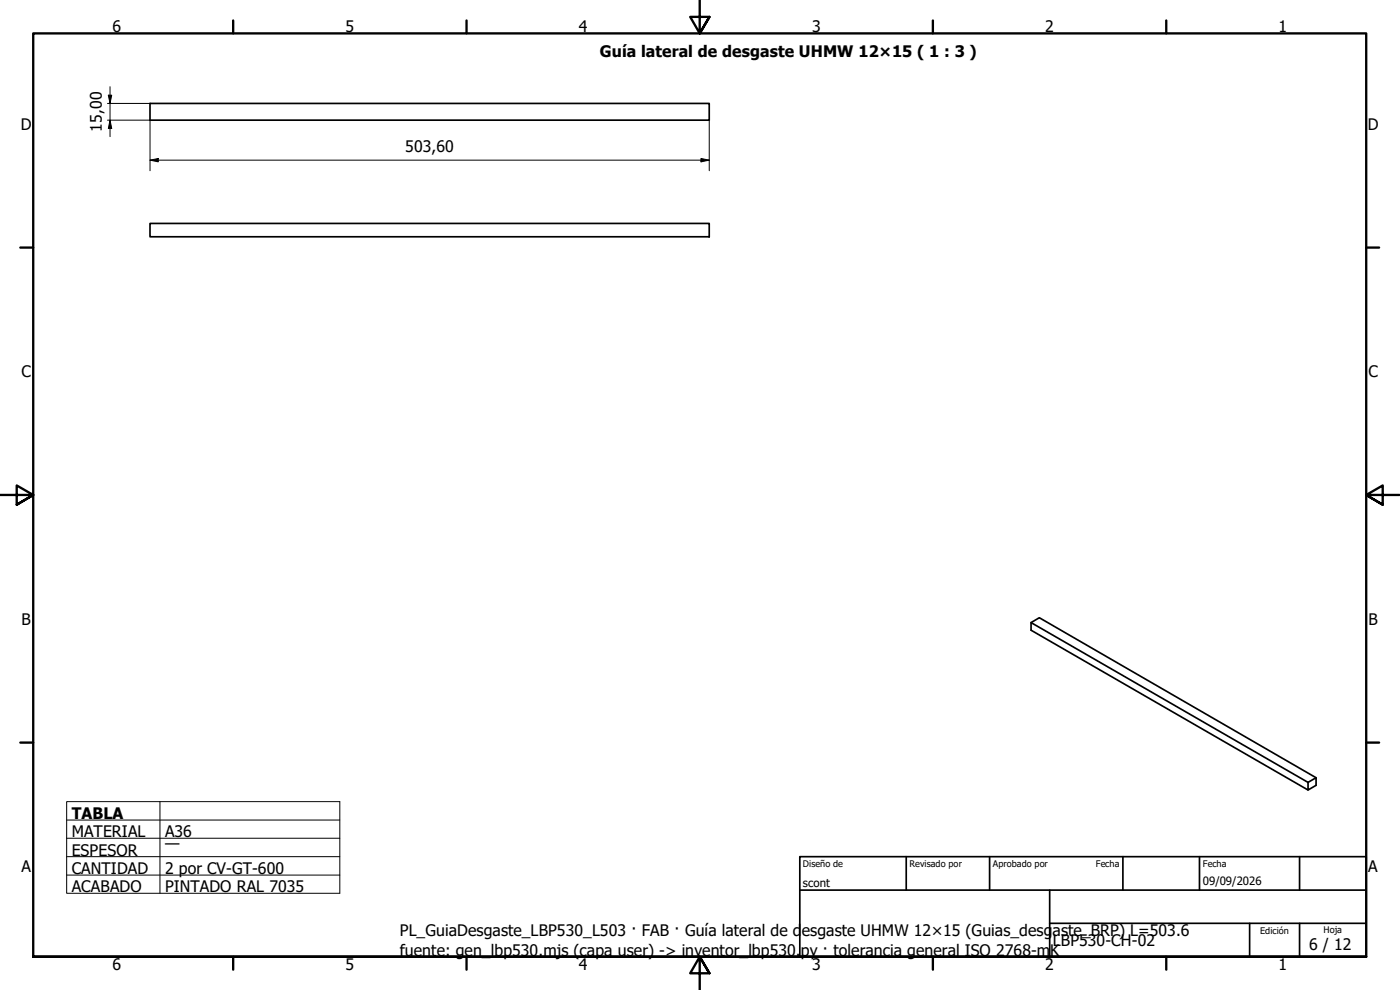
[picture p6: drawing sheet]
<svg xmlns="http://www.w3.org/2000/svg" width="420mm" height="297mm" viewBox="0 0 420 297" stroke-linecap="round" stroke-linejoin="round" font-family="sans-serif">
<!-- layer: Visible (ISO) -->
<path d="M45 31h167.9v5.1h-167.9zM45 67h167.9v4h-167.9zM309.4 186.8l83.2 47.9 2.4-1.4v2.3l-2.4 1.4v-2.3M395 233.3l-83.1-48-2.5 1.5v2.3l83.2 47.9" fill="none" stroke="#000" stroke-width=".51"/>
<!-- layer: Borde (ISO) -->
<g fill="none" stroke="#000" stroke-width=".7">
<path d="M70 6.1v3.9M140 6.1v3.9M210 0v10l-2.9-4.9h5.8l-2.9 4.9 2.9-4.9M280 6.1v3.9M350 6.1v3.9M6.1 74.3h3.9M410 74.3h3.9M0 148.5h10l-5-2.8v5.7l5-2.9-5 2.9M420 148.5h-10l5-2.8v5.7l-5-2.9 5 2.9M6.1 222.8h3.9M410 222.8h3.9M10 287.1v-277.1h400v277.1h-400h400"/>
<path d="M70 287.1v3.8M140 287.1v3.8M212.9 292l-2.9-4.9 2.9 4.9h-5.8l2.9-4.9v9.9M280 287.1v3.8M350 287.1v3.8"/>
</g>
<path d="M240 257h170v30.1h-170zM272 257v10.1M297 257v10.1M337 257v10.1M360 257v10.1M390 257v10.1M240 267.1h170M315 277h95M315 267.1v20M375 277v10.1M390 277v10.1" fill="none" stroke="#000" stroke-width=".51"/>
<path d="M20 240.5h82v27.5h-82zM20 246h82M20 251.5h82M20 257h82M48 240.5v27.5M20 262.6h82" fill="none" stroke="#000" stroke-width=".3"/>
<!-- layer: Cota (ISO) -->
<path d="M32.3 36.1h12.7v15.1M32.3 31h12.7M32.5 28.6h1l-.5 2.4zM33 36.1l.5 2.4h-1zM33 26v15M212.9 36.1v15.1M45 48.1l2.5-.6v1.1zM45 48.1h167.9M210.4 47.5l2.5 .6-2.5 .5z" fill="none" stroke="#000" stroke-width=".3"/>
<path d="M32.5 28.6h1l-.5 2.4zM33 36.1l.5 2.4h-1zM45 48.1l2.5-.6v1.1zM210.4 47.5l2.5 .6-2.5 .5z" fill="#000"/>
<g font-size="4.8">
<text x="33.7" y="9.6">6</text>
<text x="103.7" y="9.6">5</text>
<text x="173.7" y="9.6">4</text>
<text x="243.7" y="9.6">3</text>
<text x="313.7" y="9.6">2</text>
<text x="383.7" y="9.6">1</text>
<text x="180" y="17">Guía lateral de desgaste UHMW 12×15 ( 1 : 3 )</text>
<text x="6.2" y="38.9">D</text>
<text x="30.6" y="39.5" transform="rotate(-90 30.6 39.5)">15,00</text>
<text x="410.5" y="38.9">D</text>
<text x="121.6" y="45.6">503,60</text>
<text x="6.4" y="113.1">C</text>
<text x="410.7" y="113.1">C</text>
<text x="6.4" y="187.4">B</text>
<text x="410.7" y="187.4">B</text>
<text x="21.5" y="245.7">TABLA</text>
<text x="21.5" y="251.1">MATERIAL</text>
<text x="49.5" y="251.2">A36</text>
<text x="21.5" y="256.7">ESPESOR</text>
<text x="49.5" y="254.9">—</text>
<text x="6.4" y="261.7">A</text>
<text x="21.5" y="262.2">CANTIDAD</text>
<text x="49.5" y="262.2">2 por CV-GT-600</text>
<text x="410.7" y="261.7">A</text>
<text x="21.5" y="267.7">ACABADO</text>
<text x="49.5" y="267.7">PINTADO RAL 7035</text>
<text x="120" y="281">PL_GuiaDesgaste_LBP530_L503 · FAB · Guía lateral de d</text>
<text x="240.6" y="281">esgaste UHMW 12×15 (Guias_desg</text>
<text x="315.9" y="281">aste_BRP) L=503.6</text>
<text x="120" y="286.8">fuente: gen_lbp530.mjs (capa user) -&gt; inventor_lbp530.</text>
<text x="240.3" y="286.8">py · tolerancia general ISO 2768-m</text>
<text x="315.2" y="286.8">K</text>
<text x="316" y="283.8">LBP530-CH-02</text>
<text x="392.9" y="285">6 / 12</text>
<text x="33.7" y="290.9">6</text>
<text x="103.7" y="290.9">5</text>
<text x="173.7" y="290.9">4</text>
<text x="243.7" y="290.9">3</text>
<text x="313.7" y="290.9">2</text>
<text x="383.7" y="290.9">1</text>
</g>
<g font-size="3.4">
<text x="241" y="266">scont</text>
<text x="361" y="265.5">09/09/2026</text>
</g>
<g font-size="2.7">
<text x="241" y="260.2">Diseño de</text>
<text x="273" y="260.1">Revisado por</text>
<text x="298" y="260.1">Aprobado por</text>
<text x="328.9" y="260.1">Fecha</text>
<text x="361" y="260.1">Fecha</text>
<text x="378.2" y="280.3">Edición</text>
<text x="397.2" y="280">Hoja</text>
</g>
</svg>
